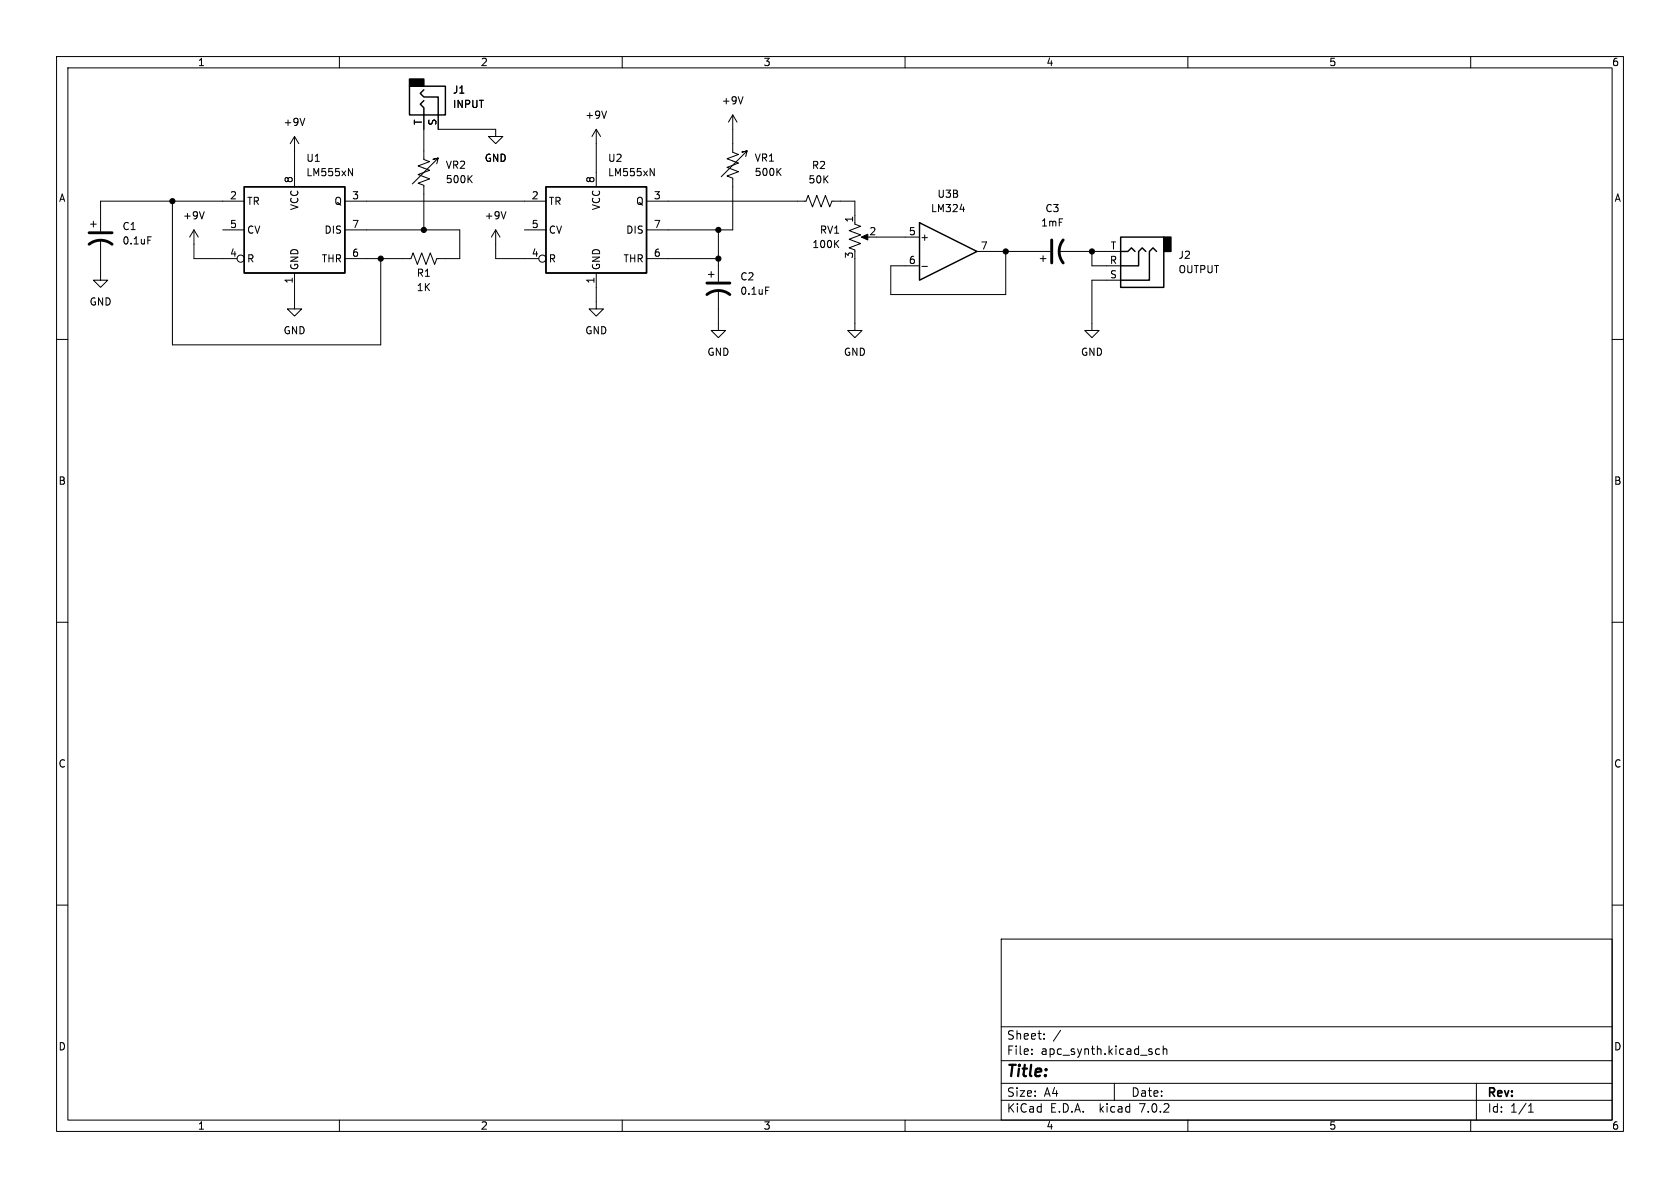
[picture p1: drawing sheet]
<svg xmlns="http://www.w3.org/2000/svg" width="297mm" height="210mm" viewBox="0 0 297 210" stroke-linecap="round" stroke-linejoin="round" font-family="sans-serif">
<g fill="none" stroke="#000" stroke-width=".18">
<path d="M10 10h277v190h-277zM12 12h273v186h-273zM60 10v2M107.2 19.6l-.4 1.3M110 10v2M131.4 17.1l-.5 1.3M160 10v2M210 10v2M260 10v2M16 39.6h1M16.5 39.1v1M30.5 35.6v25.4h36.8v-15.3"/>
<path d="M36.1 37.4l-.4 1.3M43.2 35.6h-25.4v5.3M52.1 24.1l-.8 1.3M52.1 24.1v8.9M52.1 24.1l.7 1.3M53.9 20.9l-.4 1.3M61 35.6h35.5M61.6 29.8l.7 1.3v-1.3M74.9 20.3v7.9l1 .4-2 .7 2 .8-2 .8 2 .7-2 .8 1 .4v7.8M77.2 29l.3-1.1-1 .3 1-.3-4.6 4.6M77.5 20.3v2.6h10.1v1.2h1.3l-1.3 1.3-1.2-1.3h1.2M89.4 37.4l-.4 1.3"/>
<path d="M105.4 22.9l-.8 1.2M105.4 22.9v10.1M105.4 22.9l.8 1.2M114.3 35.6h28.2l.4-1.1 .7 2.1 .8-2.1 .8 2.1 .7-2.1 .8 2.1 .4-1h4v3.8M114.9 29.8l.8 1.3v-1.3M129.5 20.3v6.6l1.1 .4-2.1 .8 2.1 .7-2.1 .8 2.1 .8-2.1 .7 1 .4v9.1h-15.2M129.5 20.3l-.7 1.3M129.5 20.3l.8 1.3M131.8 27.7l.3-1-1 .2 1-.2-4.6 4.5M151.1 39.6l1 .4-2 .8 2 .7-2 .8 2 .8-2 .7 1 .4v.3M169.7 37h.8M10 60h2"/>
<path d="M17.8 42.4v7.1h1.2l-1.2 1.3-1.3-1.3h1.3M26.1 41.9h.6M34.3 40.6l-.8 1.3M34.3 40.6v5.1h7.6M34.3 40.6l.8 1.3M39.4 40.6h3.8M52.1 48.3v6.3h1.2l-1.2 1.3-1.3-1.3h1.3M61 40.6h20.3v5.1h-4.1l-.4 1-.7-2-.8 2-.8-2-.7 2-.8-2-.4 1h-11.6M87.6 40.6v5.1h7.6M87.6 40.6l-.7 1.3M87.6 40.6l.8 1.3M92.7 40.6h3.8"/>
<path d="M105.4 48.3v6.3h1.3l-1.3 1.3-1.3-1.3h1.3M114.3 45.7h12.7M125.2 48.5h1M125.7 48v1M127 51.3v7.1h1.3l-1.3 1.3-1.3-1.3h1.3M127 40.6v9.2M135.4 50.8h.6M151.1 45.7v12.7h1.3l-1.3 1.3-1.2-1.3h1.2M152.7 41.9h1M154.9 41.9h7.7M163 47.1h1M172.7 44.5h13"/>
<path d="M177.8 44.5v7.6h-20.3v-5.1h5.1M183.9 45.7h1M184.4 45.2v1M187.2 44.5h10.9M193 44.5v2.5h5.1M198.1 49.5h-5.1v8.9h1.3l-1.3 1.3-1.2-1.3h1.2M285 60h2M10 110h2M285 110h2M10 160h2M285 160h2M177 166h108v32h-108z"/>
<path d="M60 198v2M110 198v2M160 198v2M177 194.5h108M177 191.5h108M177 187.5h108M177 181.5h108M182.4 186.3v.1M182.4 185.5v.1M184.6 183.6v.1M184.6 182.8v.1M197 191.5v3"/>
<path d="M205 185.5l-.4-.1-.3 .3v.4l.1 .2h.6M205.6 185.5l.3-.1 .3 .1 .1 .9M205.6 184.9v1.5M210 198v2M260 198v2M261 191.5v6.5M270.2 196.6h.9M270.2 195.5l.4-.4v1.5"/>
<circle cx="42.5" cy="45.7" r=".63"/>
<circle cx="95.9" cy="45.7" r=".63"/>
</g>
<path d="M72.4 14h2.5v1.2h-2.5zM205.7 41.9h1.3v2.6h-1.3z" fill="#000" stroke="#000" stroke-width=".25"/>
<path d="M72.4 15.2h6.3v5.1h-6.3zM74.9 17.8l-.6 .6 .6 .7v1.2M74.9 15.9l-.6 .6 .6 .6h2.6v3.2M43.2 33h17.8v15.3h-17.8zM96.5 33h17.8v15.3h-17.8zM162.6 39.4l10.1 5.1-10.1 5zM198.1 41.9h7.6v8.9h-7.6zM198.1 44.5h1.3l.6-.7 .7 .7M202.6 44.5l-.7-.7-.6 .7v2.5h-3.2M204.5 44.5l-.7-.7-.6 .7v5h-5.1" fill="none" stroke="#000" stroke-width=".25"/>
<path d="M15.7 43.2a3.3 3.3 0 0 1 4.1 0M15.7 41.1h4.1M125 52.1a3.3 3.3 0 0 1 4 0M125 50h4M185.9 42.4v4.1M188 42.4a3.3 3.3 0 0 0 0 4.1" fill="none" stroke="#000" stroke-width=".51"/>
<g fill="#000" stroke="#000" stroke-width=".18">
<path d="M152.3 41.9l1.1-.5v1z"/>
<circle cx="30.5" cy="35.6" r=".46"/>
<circle cx="67.3" cy="45.7" r=".46"/>
<circle cx="74.9" cy="40.6" r=".46"/>
<circle cx="127" cy="40.6" r=".46"/>
<circle cx="127" cy="45.7" r=".46"/>
<circle cx="177.8" cy="44.5" r=".46"/>
<circle cx="193" cy="44.5" r=".46"/>
</g>
<text font-size="2.8" x="178" y="190.8">Title:</text>
<g font-size="2.1">
<text x="178" y="183.9">Sheet:</text>
<text x="186.2" y="183.9">/</text>
<text x="178" y="186.6">File:</text>
<text x="184" y="186.6">apc_synth.kicad_sch</text>
<text x="178" y="196.8">KiCad</text>
<text x="178" y="194">Size:</text>
<text x="184.6" y="194">A4</text>
<text x="185.7" y="196.8">E.D.A.</text>
<text x="194.4" y="196.8">kicad</text>
<text x="200" y="194">Date:</text>
<text x="201.5" y="196.8">7.0.2</text>
<text x="263" y="194.2">Rev:</text>
<text x="263" y="196.8">Id:</text>
<text x="267" y="196.8">1/1</text>
</g>
<g font-size="1.8">
<text x="35" y="11.8">1</text>
<text x="85" y="11.8">2</text>
<text x="135" y="11.8">3</text>
<text x="185" y="11.8">4</text>
<text x="235" y="11.8">5</text>
<text x="285" y="11.8">6</text>
<text x="80" y="16.7">J1</text>
<text x="50.1" y="22.4">+9V</text>
<text x="74.7" y="22.1" transform="rotate(-90 74.7 22.1)">T</text>
<text x="77.2" y="22.3" transform="rotate(-90 77.2 22.3)">S</text>
<text x="80" y="19.2">INPUT</text>
<text x="103.4" y="21.1">+9V</text>
<text x="127.5" y="18.6">+9V</text>
<text x="54.1" y="28.8">U1</text>
<text x="78.7" y="30">VR2</text>
<text x="85.6" y="28.8">GND</text>
<text x="107.4" y="28.8">U2</text>
<text x="133.4" y="28.7">VR1</text>
<text x="10.4" y="35.8">A</text>
<text x="40.6" y="35.3">2</text>
<text x="51.8" y="32.4" transform="rotate(-90 51.8 32.4)">8</text>
<text x="54.1" y="31.3">LM555xN</text>
<text x="62.2" y="35.3">3</text>
<text x="78.7" y="32.5">500K</text>
<text x="93.9" y="35.3">2</text>
<text x="105.2" y="32.4" transform="rotate(-90 105.2 32.4)">8</text>
<text x="107.4" y="31.3">LM555xN</text>
<text x="115.5" y="35.3">3</text>
<text x="133.4" y="31.3">500K</text>
<text x="142.9" y="32.6">50K</text>
<text x="143.5" y="30">R2</text>
<text x="165.7" y="35.1">U3B</text>
<text x="285.4" y="35.8">A</text>
<text x="21.6" y="40.8">C1</text>
<text x="32.3" y="38.9">+9V</text>
<text x="40.6" y="40.4">5</text>
<text x="43.7" y="36.4">TR</text>
<text x="43.7" y="41.5">CV</text>
<text x="52.9" y="37.3" transform="rotate(-90 52.9 37.3)">VCC</text>
<text x="57.2" y="41.5">DIS</text>
<text x="59" y="36.4">Q</text>
<text x="62.2" y="40.4">7</text>
<text x="85.6" y="38.9">+9V</text>
<text x="93.9" y="40.4">5</text>
<text x="97" y="36.4">TR</text>
<text x="97" y="41.5">CV</text>
<text x="106.2" y="37.3" transform="rotate(-90 106.2 37.3)">VCC</text>
<text x="110.6" y="41.5">DIS</text>
<text x="112.3" y="36.4">Q</text>
<text x="115.5" y="40.4">7</text>
<text x="144.9" y="41.5">RV1</text>
<text x="150.9" y="39.4" transform="rotate(-90 150.9 39.4)">1</text>
<text x="153.6" y="41.7">2</text>
<text x="160.6" y="41.7">5</text>
<text x="164.5" y="37.7">LM324</text>
<text x="184" y="40.2">1mF</text>
<text x="184.8" y="37.7">C3</text>
<text x="21.6" y="43.4">0.1uF</text>
<text x="40.6" y="45.5">4</text>
<text x="43.7" y="46.5">R</text>
<text x="52.9" y="47.8" transform="rotate(-90 52.9 47.8)">GND</text>
<text x="56.8" y="46.5">THR</text>
<text x="62.2" y="45.5">6</text>
<text x="93.9" y="45.5">4</text>
<text x="97" y="46.5">R</text>
<text x="106.2" y="47.8" transform="rotate(-90 106.2 47.8)">GND</text>
<text x="110.1" y="46.5">THR</text>
<text x="115.5" y="45.5">6</text>
<text x="143.6" y="44">100K</text>
<text x="150.9" y="45.8" transform="rotate(-90 150.9 45.8)">3</text>
<text x="160.6" y="46.7">6</text>
<text x="162.7" y="42.7">+</text>
<text x="173.3" y="44.2">7</text>
<text x="196.2" y="46.7">R</text>
<text x="196.3" y="44.2">T</text>
<text x="208.3" y="45.9">J2</text>
<text x="51.8" y="50.2" transform="rotate(-90 51.8 50.2)">1</text>
<text x="73.6" y="49.1">R1</text>
<text x="73.6" y="51.6">1K</text>
<text x="105.2" y="50.2" transform="rotate(-90 105.2 50.2)">1</text>
<text x="130.8" y="49.7">C2</text>
<text x="130.8" y="52.3">0.1uF</text>
<text x="196.2" y="49.3">S</text>
<text x="208.3" y="48.5">OUTPUT</text>
<text x="15.8" y="54.2">GND</text>
<text x="50.1" y="59.2">GND</text>
<text x="103.4" y="59.2">GND</text>
<text x="125" y="63.1">GND</text>
<text x="149.1" y="63.1">GND</text>
<text x="191" y="63.1">GND</text>
<text x="10.3" y="85.8">B</text>
<text x="285.3" y="85.8">B</text>
<text x="10.3" y="135.8">C</text>
<text x="285.3" y="135.8">C</text>
<text x="10.3" y="185.8">D</text>
<text x="285.3" y="185.8">D</text>
<text x="35" y="199.8">1</text>
<text x="85" y="199.8">2</text>
<text x="135" y="199.8">3</text>
<text x="185" y="199.8">4</text>
<text x="235" y="199.8">5</text>
<text x="285" y="199.8">6</text>
</g>
</svg>
